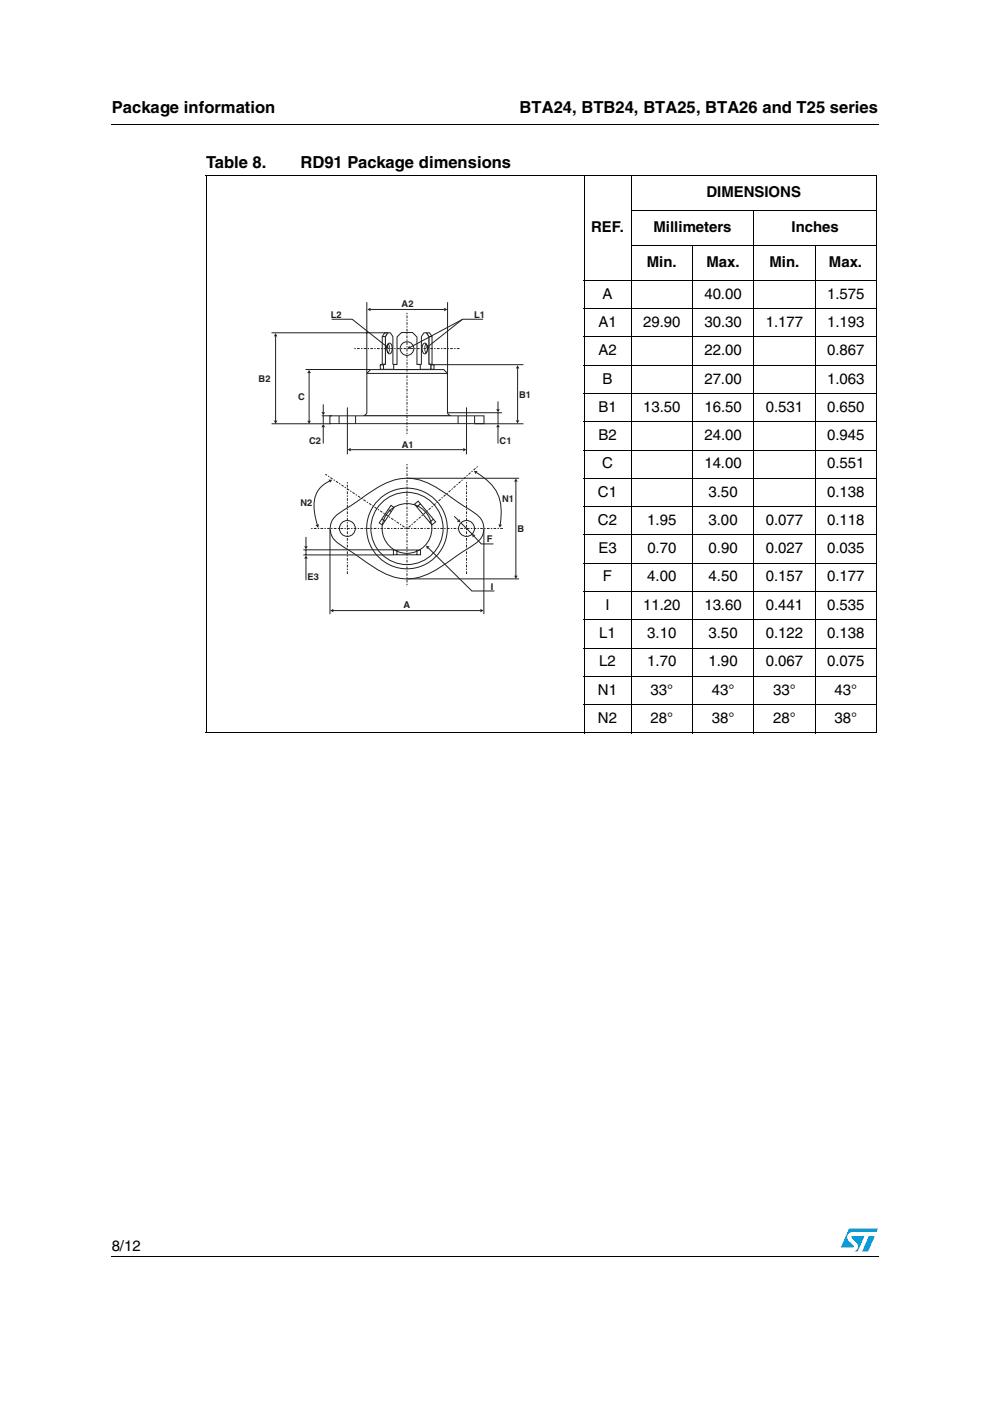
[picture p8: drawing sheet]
<svg xmlns="http://www.w3.org/2000/svg" width="210mm" height="297mm" viewBox="0 0 210 297" stroke-linecap="round" stroke-linejoin="round" font-family="sans-serif">
<g fill="#0099d8">
<path d="M184.2 262.1h1.3l-1.5 3.3h-1.2z"/>
<path d="M180 260.5h6.2l-.4 .7h-5.1a1.11 1.11 0 0 0-1 .7 1.11 1.11 0 0 0 .3 1.2l1 1-.1 .3-2.6 .1z"/>
<path d="M180.6 262.1h2.7l-1.5 3.3-.6-.1a1.16 1.16 0 0 0 .4-1.8l-1-1z"/>
</g>
<path d="M23.6 26.2l.1 .2zM23.6 266.3l.1 .1z" fill="#000"/>
<g fill="none" stroke="#000" stroke-width=".21">
<path d="M23.7 26.3h162.6M43.6 37.2h142.3M43.7 37.3v118M123.8 37.1v118.4M133.8 37.1v118.4M185.8 37.3v118M123.7 59.4h62.2M133.7 44.6h52.2M133.7 52h52.2M146.8 51.9v103.6M159.8 44.5v111M172.8 51.9v103.6"/>
<path d="M123.7 65.4h62.2M123.7 71.4h62.2M123.7 77.4h62.2M123.7 83.4h62.2M123.7 89.4h62.2M123.7 95.4h62.2M123.7 101.4h62.2M123.7 107.4h62.2M123.7 113.4h62.2M123.7 119.4h62.2M123.7 125.4h62.2M123.7 131.4h62.2"/>
<path d="M123.7 137.4h62.2M43.6 155.4h142.3M123.7 143.4h62.2M123.7 149.4h62.2M23.7 266.4h162.6"/>
</g>
<path d="M54.8 63.1h57.9v67.2h-57.9z" fill="#fff"/>
<path d="M78.6 78.4h15.5l.8 .8v8.3l.2 .3 .4 .3h-18.4l.5-.3 .2-.3v-8.3z" fill-rule="evenodd" fill="#fff" stroke="#231f20" stroke-width=".21"/>
<path d="M77.8 79.2h17.1" fill="none" stroke="#231f20" stroke-width=".21"/>
<path d="M69.9 88.2h32.7v1.6h-32.7z" fill-rule="evenodd" fill="#fff" stroke="#231f20" stroke-width=".21"/>
<path d="M71.9 88.2v1.7M75.4 88.2v1.7M97.1 88.2v1.7M100.6 88.2v1.7" fill="none" stroke="#231f20" stroke-width=".21"/>
<g fill="#fff" stroke="#231f20" stroke-width=".21">
<path d="M81.6 70.6h.7l-.6 .8h-.7z" fill-rule="evenodd"/>
<path d="M81 71.4h.7v5.8h-.7z" fill-rule="evenodd"/>
<path d="M80.6 77.4l1.1-.2z" fill-rule="evenodd"/>
<path d="M80.6 77.4h.7v.9h-.7z" fill-rule="evenodd"/>
<path d="M82.3 70.6h.5l.5 .8v5.8l.4 .2v.9h-2.4v-.9l.4-.2v-5.8z" fill-rule="evenodd"/>
<path d="M90.4 70.6h.7l.5 .8h-.7z" fill-rule="evenodd"/>
<path d="M90.9 71.4h.7v5.8h-.7z" fill-rule="evenodd"/>
<path d="M90.9 77.2l1.1 .2z" fill-rule="evenodd"/>
<path d="M91.3 77.4h.7v.9h-.7z" fill-rule="evenodd"/>
<path d="M89.9 70.6h.5l.5 .8v5.8l.4 .2v.9h-2.4v-.9l.4-.2v-5.8z" fill-rule="evenodd"/>
</g>
<path d="M82.2 73.1l.1-.1a1.63 1.63 0 0 1 0 1.8l-.2-.3-.1-.6zM82.4 72.8l.2-.1a1.41 1.41 0 0 1 0 2.3 1.45 1.45 0 0 1-.2-2.2zM89.8 72.8l.3-.1a1.41 1.41 0 0 1 0 2.3 1.45 1.45 0 0 1-.3-2.2zM90.2 73.1l.1-.1a1.63 1.63 0 0 1 0 1.8l-.2-.3v-.6z" fill="none" stroke="#231f20" stroke-width=".21"/>
<path d="M84.2 71.5l.9-1h2.4l.9 1v5.8h.7v1h-5.6v-1h.7z" fill-rule="evenodd" fill="#fff" stroke="#231f20" stroke-width=".21"/>
<g fill="none" stroke="#231f20" stroke-width=".21">
<path d="M57.6 70.6h24.4M64.8 78.3h13.8M77.8 64.1v15M91.9 77.3h19.1M94.9 64.1v15M109.7 78.1v11.1M57.6 89.8h12.5M68.2 88.2h2.2M68.5 88.1v1.8M73.7 86.4v9.9M94.8 87.5h11.6M98.9 86.4v9.9"/>
<path d="M100.5 89.8h10.5M105.6 87.6v2.3M70 112.2v18M70.9 109.6l1.1-.9 2.4-1.5a46.3 46.3 0 0 1 8.3-5.1 10.5 10.5 0 0 1 9.5 1.1l8.4 5.5a3.8 3.8 0 0 1 0 6.7l-2.4 1.5a46.3 46.3 0 0 1-8.3 5.2 10.5 10.5 0 0 1-9.5-1.1l-8.4-5.6a3.8 3.8 0 0 1-1.1-5.8zM81 110.1l.6 .4M82.4 108l.6 .5M82.9 107.2l.6 .4-2.4 3.7-.7-.4zM83.4 116.6h5.8v1h-5.8zM84.2 116.6v1M87.9 106.9l.8-.7 3.7 4.4-.8 .7zM88.4 116.6v1M89.1 106.8l-.7 .7"/>
<path d="M91.9 110.1l-.8 .6M102.6 112.2v18"/>
<circle cx="86.3" cy="73.9" r="1.45"/>
<circle cx="73.7" cy="112" r="1.68"/>
<circle cx="86.3" cy="112" r="8.6"/>
<circle cx="86.3" cy="112" r="5.3"/>
<circle cx="86.3" cy="112" r="7.7"/>
<circle cx="98.9" cy="112" r="1.68"/>
</g>
<path d="M75.1 73.9h22.5M86.3 66.3v26M86.3 98.4v26M66 112h40.6M73.7 102.2v19.7M98.9 102.2v19.7" fill="none" stroke="#231f20" stroke-width=".21" stroke-dasharray=".3 .3 .6 .3" stroke-linecap="butt"/>
<g fill="#231f20">
<path d="M109.7 77.4l.4 .7h-.7z"/>
<path d="M109.4 89.1h.7l-.4 .7z"/>
</g>
<path d="M78.5 65.6h15.7" fill="none" stroke="#231f20" stroke-width=".21"/>
<g fill="#231f20">
<path d="M77.9 65.6l.7-.4v.8z"/>
<path d="M94.2 65.2l.7 .4-.7 .4z"/>
</g>
<path d="M74.3 95.3h24" fill="none" stroke="#231f20" stroke-width=".21"/>
<g fill="#231f20">
<path d="M73.7 95.3l.7-.3v.7z"/>
<path d="M98.2 95l.7 .3-.7 .4z"/>
</g>
<path d="M65.5 79v10.3" fill="none" stroke="#231f20" stroke-width=".21"/>
<g fill="#231f20">
<path d="M65.5 78.4l.4 .7h-.7z"/>
<path d="M65.2 89.2h.7l-.4 .7z"/>
</g>
<path d="M58.4 71.3v17.9" fill="none" stroke="#231f20" stroke-width=".21"/>
<g fill="#231f20">
<path d="M58.4 70.6l.4 .7h-.7z"/>
<path d="M58.1 89.2h.7l-.4 .7z"/>
</g>
<path d="M70.3 67.7h4.4l7.2 5.7" fill="none" stroke="#231f20" stroke-width=".21"/>
<path d="M82.1 73.1l.3 .7-.8-.1z" fill="#231f20"/>
<path d="M102.4 67.7h-4.3l-7.3 5.7" fill="none" stroke="#231f20" stroke-width=".21"/>
<path d="M90.6 73.1l.5 .6-.8 .1z" fill="#231f20"/>
<path d="M98 67.7l-11.1 6" fill="none" stroke="#231f20" stroke-width=".21"/>
<path d="M86.8 73.3l.3 .7h-.8z" fill="#231f20"/>
<path d="M68.5 85.7v1.8" fill="none" stroke="#231f20" stroke-width=".21"/>
<path d="M68.2 87.4h.7l-.4 .7z" fill="#231f20"/>
<path d="M105.6 85.1v1.7" fill="none" stroke="#231f20" stroke-width=".21"/>
<path d="M105.2 86.8h.8l-.4 .6z" fill="#231f20"/>
<path d="M68.5 90.5v3.5" fill="none" stroke="#231f20" stroke-width=".21"/>
<path d="M68.5 89.9l.4 .7h-.7z" fill="#231f20"/>
<path d="M105.6 90.5v3.5" fill="none" stroke="#231f20" stroke-width=".21"/>
<path d="M105.6 89.9l.4 .7h-.8z" fill="#231f20"/>
<path d="M64.3 116.6h19.1M64.3 117.7h19.1M64.9 116.6v1.1M90.8 116.1l9.2 9.2h4.8" fill="none" stroke="#231f20" stroke-width=".21"/>
<path d="M86.2 112.1l-17.2-11.6M86.2 112.2l15.1-13.3" fill="none" stroke="#231f20" stroke-width=".21" stroke-dasharray=".3 .3 .6 .3" stroke-linecap="butt"/>
<path d="M90.3 115.7l.8 .2-.6 .5z" fill="#231f20"/>
<path d="M86.3 101.4h23.8M100.5 113.7l1.6 1.6h2.5M86.3 122.7h23.8" fill="none" stroke="#231f20" stroke-width=".21"/>
<path d="M100.1 113.2l.7 .2-.6 .6z" fill="#231f20"/>
<path d="M109.4 102.1v20" fill="none" stroke="#231f20" stroke-width=".21"/>
<g fill="#231f20">
<path d="M109.4 101.4l.3 .7h-.7z"/>
<path d="M109 122.1h.7l-.3 .6z"/>
</g>
<path d="M101 100.2a9.4 9.4 0 0 1 5.2 7.4l-.1 3.7" fill="none" stroke="#231f20" stroke-width=".21"/>
<g fill="#231f20">
<path d="M100.5 99.8l.7 .1-.4 .6z"/>
<path d="M105.7 111.2l.7 .1-.4 .6z"/>
</g>
<path d="M69.9 102a5.6 5.6 0 0 0-3.3 6.3l.7 3" fill="none" stroke="#231f20" stroke-width=".21"/>
<g fill="#231f20">
<path d="M69.7 101.7h.7l-.4 .7z"/>
<path d="M66.9 111.4l.7-.2-.1 .7z"/>
</g>
<path d="M64.9 113.8v2.1" fill="none" stroke="#231f20" stroke-width=".21"/>
<path d="M64.5 115.8h.7l-.3 .7z" fill="#231f20"/>
<path d="M64.9 118.4v4.6" fill="none" stroke="#231f20" stroke-width=".21"/>
<path d="M64.9 117.7l.3 .7h-.7z" fill="#231f20"/>
<path d="M70.6 129.5h31.3" fill="none" stroke="#231f20" stroke-width=".21"/>
<g fill="#231f20">
<path d="M70 129.5l.7-.4v.7z"/>
<path d="M101.9 129.1l.6 .4-.6 .3z"/>
</g>
<path d="M96.3 109.5l.9 .8M97.8 110.9l2.3 2.3M100 113.2l.1 .1" fill="none" stroke="#231f20" stroke-width=".21"/>
<path d="M97.4 110l.2 .8-.7-.2z" fill="#231f20"/>
<g font-size="3.5">
<text x="23.7" y="23.9">Package information</text>
<text x="110.2" y="23.9">BTA24, BTB24, BTA25, BTA26 and T25 series</text>
<text x="43.7" y="35.7">Table 8.</text>
<text x="63.7" y="35.7">RD91 Package dimensions</text>
</g>
<g font-size="3.2">
<text x="149.8" y="41.8">DIMENSIONS</text>
<text x="125.3" y="49.2">REF.</text>
<text x="138.6" y="49.2">Millimeters</text>
<text x="167.8" y="49.2">Inches</text>
<text x="137.2" y="56.6">Min.</text>
<text x="149.8" y="56.6">Max.</text>
<text x="163.2" y="56.6">Min.</text>
<text x="175.8" y="56.6">Max.</text>
<text x="127.8" y="63.3">A</text>
<text x="149.4" y="63.3">40.00</text>
<text x="175.3" y="63.3">1.575</text>
<text x="126.9" y="69.3">A1</text>
<text x="136.4" y="69.3">29.90</text>
<text x="149.4" y="69.3">30.30</text>
<text x="162.3" y="69.3">1.177</text>
<text x="175.3" y="69.3">1.193</text>
<text x="126.9" y="75.3">A2</text>
<text x="149.4" y="75.3">22.00</text>
<text x="175.3" y="75.3">0.867</text>
<text x="127.8" y="81.3">B</text>
<text x="149.4" y="81.3">27.00</text>
<text x="175.3" y="81.3">1.063</text>
<text x="126.9" y="87.3">B1</text>
<text x="136.4" y="87.3">13.50</text>
<text x="149.4" y="87.3">16.50</text>
<text x="162.3" y="87.3">0.531</text>
<text x="175.3" y="87.3">0.650</text>
<text x="126.9" y="93.3">B2</text>
<text x="149.4" y="93.3">24.00</text>
<text x="175.3" y="93.3">0.945</text>
<text x="127.7" y="99.3">C</text>
<text x="149.4" y="99.3">14.00</text>
<text x="175.3" y="99.3">0.551</text>
<text x="126.8" y="105.3">C1</text>
<text x="150.2" y="105.3">3.50</text>
<text x="175.3" y="105.3">0.138</text>
<text x="126.8" y="111.3">C2</text>
<text x="137.2" y="111.3">1.95</text>
<text x="150.2" y="111.3">3.00</text>
<text x="162.3" y="111.3">0.077</text>
<text x="175.3" y="111.3">0.118</text>
<text x="126.9" y="117.3">E3</text>
<text x="137.3" y="117.3">0.70</text>
<text x="150.2" y="117.3">0.90</text>
<text x="162.4" y="117.3">0.027</text>
<text x="175.3" y="117.3">0.035</text>
<text x="127.8" y="123.3">F</text>
<text x="137.2" y="123.3">4.00</text>
<text x="150.2" y="123.3">4.50</text>
<text x="162.3" y="123.3">0.157</text>
<text x="175.3" y="123.3">0.177</text>
<text x="128.4" y="129.3">I</text>
<text x="136.4" y="129.3">11.20</text>
<text x="149.4" y="129.3">13.60</text>
<text x="162.3" y="129.3">0.441</text>
<text x="175.3" y="129.3">0.535</text>
<text x="127" y="135.3">L1</text>
<text x="137.2" y="135.3">3.10</text>
<text x="150.2" y="135.3">3.50</text>
<text x="162.3" y="135.3">0.122</text>
<text x="175.3" y="135.3">0.138</text>
<text x="127" y="141.3">L2</text>
<text x="137.2" y="141.3">1.70</text>
<text x="150.2" y="141.3">1.90</text>
<text x="162.3" y="141.3">0.067</text>
<text x="175.3" y="141.3">0.075</text>
<text x="126.8" y="147.3">N1</text>
<text x="137.9" y="147.3">33°</text>
<text x="150.9" y="147.3">43°</text>
<text x="163.9" y="147.3">33°</text>
<text x="176.9" y="147.3">43°</text>
<text x="126.8" y="153.3">N2</text>
<text x="137.9" y="153.3">28°</text>
<text x="150.9" y="153.3">38°</text>
<text x="163.9" y="153.3">28°</text>
<text x="176.9" y="153.3">38°</text>
<text x="23.7" y="265.1">8/12</text>
</g>
<g font-size="2" fill="#231f20">
<text x="85.2" y="65.1">A2</text>
<text x="70.1" y="67.3">L2</text>
<text x="100.5" y="67.3">L1</text>
<text x="54.8" y="81">B2</text>
<text x="63.2" y="84.9">C</text>
<text x="110.1" y="84.3">B1</text>
<text x="65.5" y="94.2">C2</text>
<text x="85.2" y="95">A1</text>
<text x="105.9" y="94.2">C1</text>
<text x="63.7" y="107.4">N2</text>
<text x="106.5" y="106.4">N1</text>
<text x="109.8" y="112.8">B</text>
<text x="103.2" y="115">F</text>
<text x="65.2" y="123">E3</text>
<text x="104" y="125">I</text>
<text x="85.6" y="129">A</text>
</g>
</svg>
